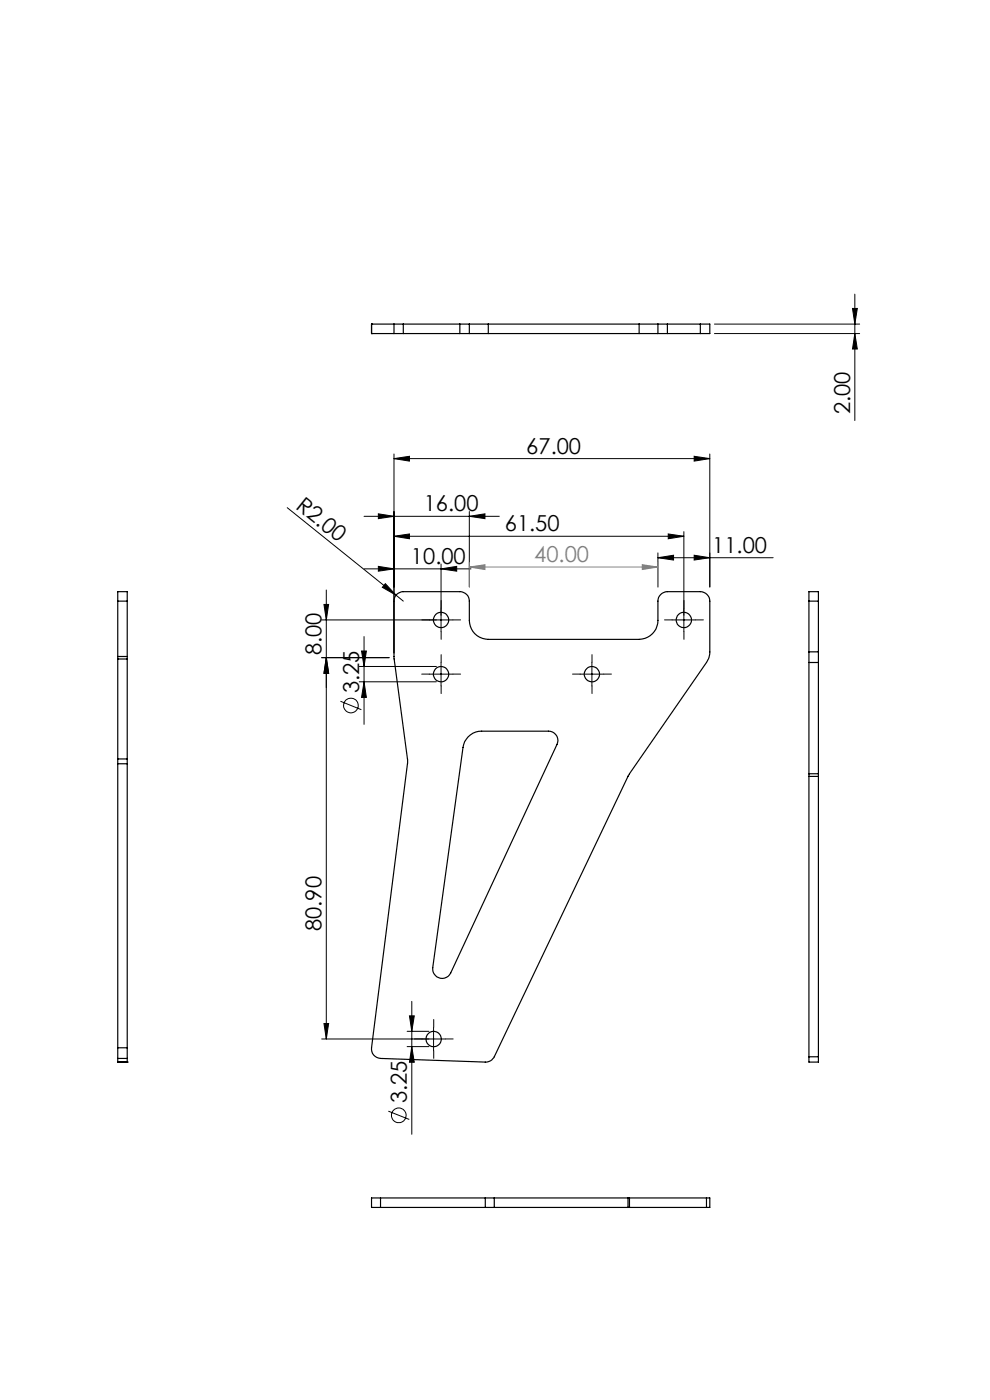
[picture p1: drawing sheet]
<svg xmlns="http://www.w3.org/2000/svg" width="210mm" height="297mm" viewBox="0 0 210 297" stroke-linecap="round" stroke-linejoin="round" font-family="sans-serif">
<g fill="none" stroke="#000" stroke-width=".21">
<path d="M151.6 68.8h30.8M151.6 70.8h30.8M180.8 65.4h1.1l-.6 3.4zM181.3 70.8l.6 3.2h-1.1zM181.3 62.4v26.8M83.6 97.3l3.3-.5v1zM83.6 96.3v42.2M83.6 97.3h67M147.2 96.8l3.4 .5-3.4 .5zM150.6 96.3v28.2M60.9 107.7l23.1 18.6M77.2 109.5h28.7"/>
<path d="M80.3 109l3.3 .5-3.3 .5zM83.6 113.8l3.3-.5v1zM83.6 113.8h61.5M93.6 119.7v14.3M99.6 109.5l3.3-.5v1zM99.6 108.5v16M139.6 118.3l3.3-.5v1zM139.6 117.3v7.2M139.6 118.3h24.4M141.7 113.3l3.4 .5-3.4 .5zM145.1 112.8v21.2M147.2 117.8l3.4 .5-3.4 .5z"/>
<path d="M68.2 131.5h27.9M68.2 139.5h14.3M68.7 128.2h1l-.5 3.3zM69.2 139.5l.5 3.3h-1zM69.2 125.2v95.2M76.7 138.1h1l-.5 3.3zM77.2 135v18.7M77.2 120.7h22.7M80.3 120.2l3.3 .5-3.3 .5zM81.7 123.8l2.3 2.5-2.9-1.7zM84 126.3l1.5 1.2M93.6 120.7l3.3-.5v1z"/>
<path d="M142.6 131.5h5M72.2 148.8l4.5 1.8M76.2 144.6h16.4M76.2 141.4h16.4M77.2 144.6l.5 3.4h-1zM91.1 143h5M93.6 140.5v5M123 143h5.1M125.6 140.5v5M68.7 217.1h1l-.5 3.3zM86.4 218.8h4.6M86.9 215.5h1l-.6 3.3z"/>
<path d="M87.3 212.4v28.2M92 217.9v5M82.4 235.7l4.4 1.8M86.4 222h4.6M87.3 222l.6 3.4h-1zM94.5 220.4h-26.3"/>
<circle cx="74.4" cy="149.7" r="1.55"/>
<circle cx="84.6" cy="236.6" r="1.55"/>
</g>
<path d="M99.6 119.3v5.2M136.2 119.8l3.4 .5-3.4 .5zM139.6 119.3v5.2M99.6 120.3l3.3-.5v1zM99.6 120.3h40" fill="none" stroke="#808080" stroke-width=".21"/>
<g fill="none" stroke="#000" stroke-width=".21" stroke-dasharray="15.2 1.3 1.3 1.3">
<path d="M91.1 131.5h-1.6M93.6 129v-1.6M93.6 134v1.6M96.1 131.5h1.6M142.6 131.5h-1.6M145.1 129v-1.6M145.1 134v1.6M147.6 131.5h1.6M91.1 143h-1.6M93.6 140.5v-1.6M93.6 145.5v1.6M96.1 143h1.6"/>
<path d="M123.1 143h-1.6M125.6 140.5v-1.6M125.6 145.5v1.6M128.1 143h1.6M92 217.9v-1.6M89.5 220.4h-1.6M92 222.9v1.6M94.5 220.4h1.6"/>
</g>
<g fill="#000">
<path d="M81.7 123.8l2.3 2.5-2.9-1.7z"/>
<path d="M141.7 113.3l3.4 .5-3.4 .5zM83.6 113.8l3.3-.5v1zM147.2 96.8l3.4 .5-3.4 .5zM83.6 97.3l3.3-.5v1zM99.6 109.5l3.3-.5v1zM80.3 109l3.3 .5-3.3 .5z"/>
<path d="M147.2 117.8l3.4 .5-3.4 .5zM139.6 118.3l3.3-.5v1z"/>
<path d="M68.7 128.2h1l-.5 3.3zM69.2 139.5l.5 3.3h-1zM180.8 65.4h1.1l-.6 3.4zM181.3 70.8l.6 3.2h-1.1z"/>
<path d="M80.3 120.2l3.3 .5-3.3 .5zM93.6 120.7l3.3-.5v1z"/>
<path d="M77.2 144.6l.5 3.4h-1zM76.7 138.1h1l-.5 3.3zM87.3 222l.6 3.4h-1zM86.9 215.5h1l-.6 3.3zM68.7 217.1h1l-.5 3.3zM69.2 139.5l.5 3.3h-1z"/>
</g>
<path d="M99.6 120.3l3.3-.5v1zM136.2 119.8l3.4 .5-3.4 .5z" fill="#808080"/>
<g fill="none" stroke="#000" stroke-width=".25">
<path d="M78.8 70.8h.1M78.8 68.8h.1M78.8 68.8v2M78.8 68.8h4.8M78.8 70.8h4.8M83.6 70.8h1.9M83.6 68.8h1.9M83.6 68.8v2M85.5 68.8h12M85.5 70.8h12M85.5 68.8v2M97.5 70.8h2.1"/>
<path d="M97.5 68.8h2.1M97.5 68.8v2M99.6 70.8h4M99.6 68.8h4M99.6 68.8v2M103.6 68.8h32M103.6 70.8h32M103.6 68.8v2M135.6 70.8h4M135.6 68.8h4M135.6 68.8v2M139.6 70.8h2"/>
<path d="M139.6 68.8h2M139.6 68.8v2M141.6 68.8v2M141.6 68.8h7M141.6 70.8h7M148.6 68.8h2v2h-2M148.6 68.8v2M25 127.5v-2h2v2M25 139.3v.5M25 127.5h2M25 127.5v11.8M25 139.8v21.2"/>
<path d="M25 139.3h2M25 139.8h2M27 139.3v.5M27 127.5v11.8M27 139.8v21.2M84.1 126.1l.7-.4 .7-.2h12a1.99 1.99 0 0 1 2.1 2v4.1a4 4 0 0 0 4 4h32a4 4 0 0 0 4-4v-4.1a2.05 2.05 0 0 1 2-2h7a2.05 2.05 0 0 1 2 2v10.8a3.8 3.8 0 0 1-.7 2.2l-16.6 24-28.5 59.7a2.01 2.01 0 0 1-1.9 1.1l-22.2-.8a2 2 0 0 1-1.9-2.2l7.7-60.4-2.9-22.2v-12.2l.1-.8zM171.6 138.3v2.2M171.6 127.5v-2h2v2M171.6 138.3h2M171.6 127.5h2M171.6 127.5v10.8M173.6 138.3v2.2"/>
<path d="M173.6 127.5v10.8M99.3 156.3a3.8 3.8 0 0 1 2.9-1.2h14.1a1.98 1.98 0 0 1 1.8 2.8l-22.5 48.5a2.01 2.01 0 0 1-2.4 1.1 2.01 2.01 0 0 1-1.4-2.2l6.4-46.7a3.7 3.7 0 0 1 1.1-2.3zM171.6 140.5h2M171.6 140.5v23.6M173.6 140.5v23.6M25 161v1M25 162h2M25 162v60.3M25 161h2M27 161v1M27 162v60.3M171.6 164.1v.6"/>
<path d="M171.6 164.7v59.5M171.6 164.1h2M171.6 164.7h2M173.6 164.1v.6M173.6 164.7v59.5M25 222.3v2.2M25 225.3h.1M25 225.3h2M25 224.5h2M25 222.3h2M25 224.5v.8M27 222.3v2.2"/>
<path d="M27 225.3h.1M27 224.5v.8M171.6 224.2v1.1h2v-1.1M171.6 224.2h2M80.7 254.1h-1.9v2h1.9M80.7 254.1v2M80.7 254.1h22.2M80.7 256.1h22.2M102.9 256.1h1.9M102.9 254.1h1.9M102.9 254.1v2M104.8 254.1v2"/>
<path d="M104.8 254.1h28.4M104.8 256.1h28.4M133.2 254.1h.3M133.2 256.1h.3M133.2 254.1v2M133.5 254.1h16.4M133.5 256.1h16.4M133.5 254.1v2M149.9 254.1h.7v2h-.7M149.9 254.1v2"/>
<circle cx="93.6" cy="131.5" r="1.63"/>
<circle cx="145.1" cy="131.5" r="1.63"/>
<circle cx="93.6" cy="143" r="1.63"/>
<circle cx="125.6" cy="143" r="1.63"/>
<circle cx="92" cy="220.4" r="1.64"/>
</g>
<g font-size="4.7">
<text x="180.3" y="87.9" transform="rotate(-90 180.3 87.9)">2.00</text>
<text x="111.6" y="96.3">67.00</text>
<text x="62.6" y="107.7" transform="rotate(39 62.6 107.7)">R2.00</text>
<text x="89.9" y="108.5">16.00</text>
<text x="107.1" y="112.7">61.50</text>
<text x="87.2" y="119.6">10.00</text>
<text x="151.1" y="117.3">11.00</text>
<text x="68.2" y="139" transform="rotate(-90 68.2 139)">8.00</text>
<text x="76.2" y="147.1" transform="rotate(-90 76.2 147.1)">3.25</text>
<text x="68.2" y="197.5" transform="rotate(-90 68.2 197.5)">80.90</text>
<text x="86.3" y="234" transform="rotate(-90 86.3 234)">3.25</text>
</g>
<text font-size="4.7" fill="#808080" x="113.3" y="119.3">40.00</text>
</svg>
